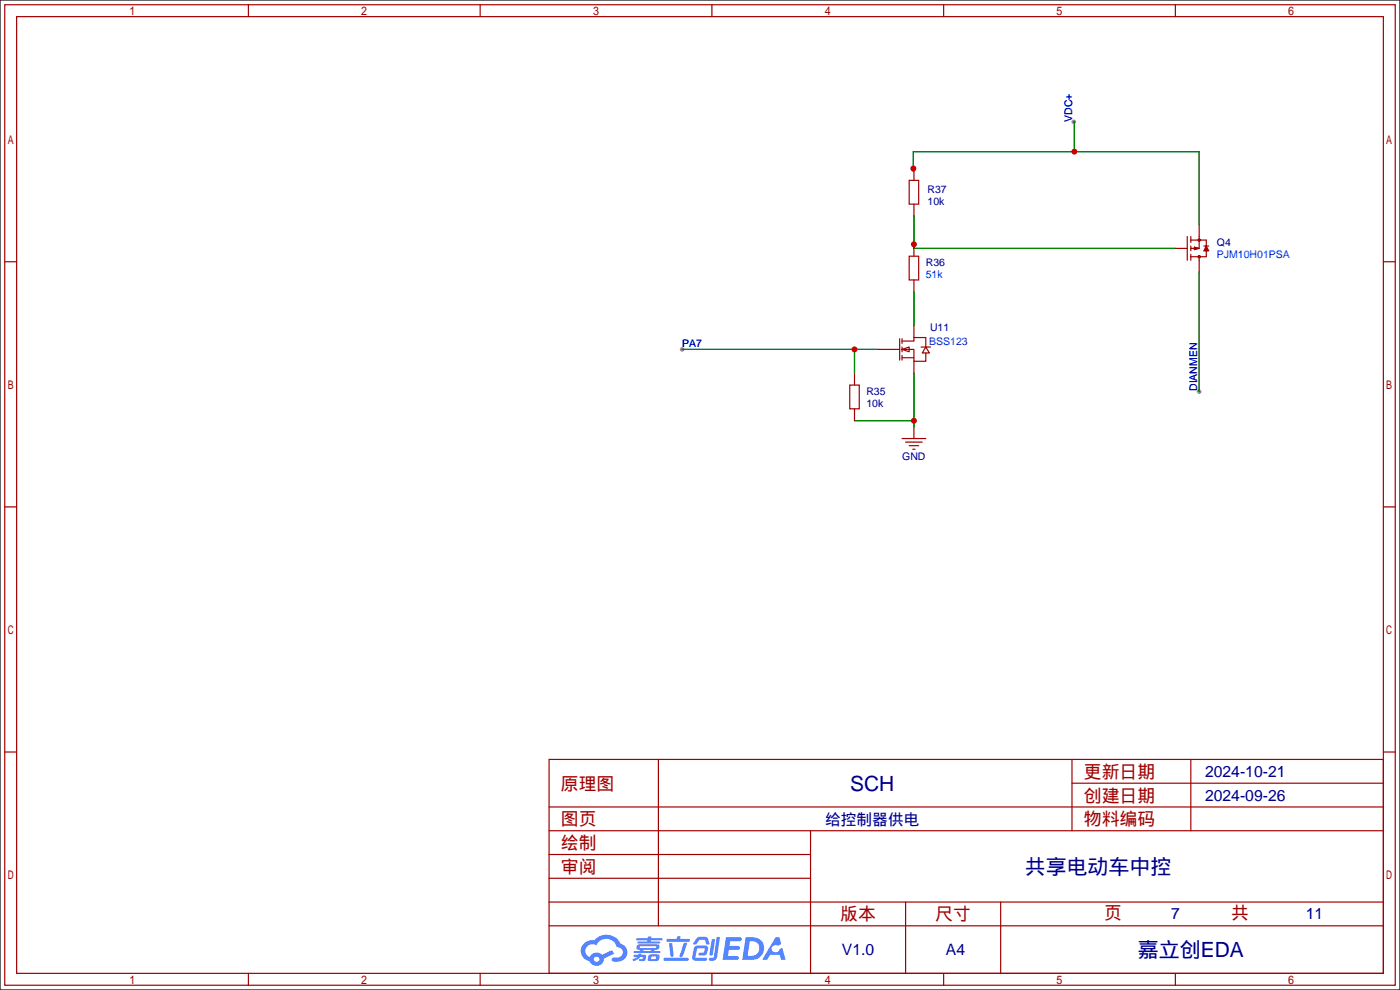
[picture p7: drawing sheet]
<svg xmlns="http://www.w3.org/2000/svg" width="299mm" height="212mm" viewBox="0 0 299 212" stroke-linecap="round" stroke-linejoin="round" font-family="sans-serif">
<path d="M0 0h299.2v211.6h-299.2z" fill="#fff" stroke="#000" stroke-width=".25"/>
<g fill="#999">
<circle cx="256.3" cy="83.7" r=".51"/>
<circle cx="145.8" cy="74.7" r=".51"/>
<circle cx="229.5" cy="26.1" r=".51"/>
<circle cx="195.2" cy="36.2" r=".51"/>
</g>
<g fill="none" stroke="#a10000" stroke-width=".25">
<path d="M1 1h297.2v209.6h-297.2zM3.6 3.6h292.1v204.4h-292.1zM53.1 1v2.6M102.6 1v2.6M152.1 1v2.6M201.7 1v2.6M251.2 1v2.6M1 55.9h2.6M295.7 55.9h2.5M1 108.3h2.6M295.7 108.3h2.5M1 160.7h2.6"/>
<path d="M117.3 162.3h178.4v45.7h-178.4zM117.3 177.5h178.4M117.3 172.5h178.4M140.7 162.3v35.6M173.2 177.5v30.5M229.1 162.3v15.2M229.1 167.4h66.6M254.5 162.3v15.2M295.7 160.7h2.5M117.3 182.6h55.9M117.3 197.9h178.4M117.3 192.8h178.4"/>
<path d="M117.3 187.7h55.9M193.5 192.8v15.2M213.9 192.8v15.2M53.1 208v2.6M102.6 208v2.6M152.1 208v2.6M201.7 208v2.6M251.2 208v2.6"/>
</g>
<g fill="#5487ff">
<path d="M155.2 200.3h2.6a.48 .48 0 0 1 .7 .4 .48 .48 0 0 1-.6 .4h-1.8l-.2 1.1h1.9a.43 .43 0 0 1 .4 .4 .43 .43 0 0 1-.5 .4h-1.9l-.2 1.3h1.7a.45 .45 0 0 1 .5 .2 .45 .45 0 0 1-.1 .6h-3.3z"/>
<path d="M165.7 200.3h.9l.4 1.5-.8 .3a.84 .84 0 0 0-1.2 .3 .84 .84 0 0 0 .4 1.1 .84 .84 0 0 0 1.1-.4l.1-.2 .6-.3 .7 2.5h-1l-.2-1h-2.1l-.6 1h-1.1z"/>
<path d="M152.1 200.8h.7l-.5 3.1a.36 .36 0 0 1-.3 .3 .36 .36 0 0 1-.4-.3z"/>
<path d="M153.2 200.2h.7l-.6 4.3a1.13 1.13 0 0 1-1.8 .6l.2-.4h.7l.2-.2z"/>
<path d="M148.9 200.6l.6-.4h1a.77 .77 0 0 1 .9 .5l.3 1-.2 .2h-.5l-.3-.9-.2-.2-1 .1-.7 1-.6-.1-.1-.2z"/>
<path d="M148.4 202.4l.6-.3h1.7a.81 .81 0 0 1 .7 .5 .81 .81 0 0 1-.2 .8 .81 .81 0 0 1-.9 .8h-.7a.32 .32 0 0 1-.3-.3 .32 .32 0 0 1 .4-.3h.7l.2-.9-1.6 .1-.4 1.8 2.2 .1a.32 .32 0 0 1 .3 .4 .32 .32 0 0 1-.4 .2h-2.2l-.5-.3-.1-.5z"/>
<path d="M141.9 204.7h5a.33 .33 0 0 1 .3 .3 .33 .33 0 0 1-.3 .3h-4.9l-.2-.1z"/>
<path d="M146.1 201.5h.8l-.7 2a.98 .98 0 0 1-.7 1.1l-.3-.3z"/>
<path d="M143 201.6h.7l.3 2.5a.34 .34 0 0 1-.3 .4 .34 .34 0 0 1-.4-.3z"/>
<path d="M142.5 200.7h2.1l.3-.6h.6l-.1 .6h1.7a.32 .32 0 0 1 .4 .3 .32 .32 0 0 1-.4 .3h-4.5l-.2-.2z"/>
<path d="M135.5 204.1h.9l.1-.3h.6v.3h.8a.82 .82 0 0 1-.5 1.3h-.8v-.4l.7-.1 .1-.3a.68 .68 0 0 0-1 .4l-1.1 .4-.1-.4 .9-.5h-.7z"/>
<path d="M136 200.5h2.4l.1-.3h.7v.3h2.2l.2 .3-.2 .2h-2.3v.2h1.8l.2 .3-.2 .1h-4.5l-.1-.4h2l.1-.2h-2.3l-.1-.2z"/>
<path d="M159.4 200.3l-.8 4.9h1.7a2.5 2.5 0 0 0 3-2.5 2.5 2.5 0 0 0-3.1-2.4zM160.3 201.1a1.61 1.61 0 0 1 2 1.5 1.61 1.61 0 0 1-1.8 1.7h-.7z"/>
<path d="M136.2 202a.55 .55 0 0 0-.2 .8 .55 .55 0 0 0 .7 .2l.1 .3h-1.3v.3l5.4 .1 .3-.2-.2-.2h-1.2l.2-.3a.7 .7 0 0 0 .8-.3 .7 .7 0 0 0 0-.8l-4.2-.1zM136.8 202.3l3.3-.1 .1 .1-.2 .3h-3.2zM137.5 203h1.7l-.2 .3h-1.4z"/>
<path d="M138.6 204.2a1.05 1.05 0 0 0 0 1.2 2.91 2.91 0 0 0 2.2-.2 .98 .98 0 0 0 0-1.2h-1.6zM139.2 204.5l.9-.1 .1 .4-.2 .2-.8-.1z"/>
<path d="M124.9 201.6a2.23 2.23 0 0 0-.7 2.3 2.23 2.23 0 0 0 1.8 1.6 1.58 1.58 0 0 0 1.8 .9 1.58 1.58 0 0 0 1.3-1.5l2.2-1.1-.5-.7-2.1 1a1.65 1.65 0 0 0-2.7 .4 1.45 1.45 0 0 1-.8-1.9 1.45 1.45 0 0 1 2-.7l.3 .1a2.3 2.3 0 0 1 2.3-1.3 2.3 2.3 0 0 1 2 1.7 1.12 1.12 0 0 1 1.3 1 1.12 1.12 0 0 1-1.1 1.2h-.7a.45 .45 0 0 0-.6 .4 .45 .45 0 0 0 .5 .5 2.21 2.21 0 0 0 2.2-.5 2.21 2.21 0 0 0 .5-2.3 2.13 2.13 0 0 0-1.3-1.1 3.3 3.3 0 0 0-5.6-.7l-1.1 .1zM127 205a.57 .57 0 0 1 1.1 0 .57 .57 0 0 1-1.1 0z"/>
</g>
<path d="M195.2 36v-3.6h61.1v15.6M195.2 36v.2M195.2 36h.1M229.5 26.1h.1v6.3M195.3 46.1v7h55.9M256.3 58.2v25.5M145.8 74.7h41.9M182.6 74.7v5.1M195.3 62.4v7.2M195.3 79.8v11.4M182.6 89.9h12.7" fill="none" stroke="#008700" stroke-width=".25"/>
<g fill="none" stroke="#870000" stroke-width=".25">
<path d="M195.3 36v2.5M195.3 52.2v2.6M195.3 59.8v2.6M195.3 43.6v2.6M251.2 53.1h2.5M256.3 48v2.5M256.3 55.6v2.6M182.6 79.8v2.5M187.7 74.7h2.5M195.3 69.6v2.5M195.3 77.2v2.6M182.6 87.4v2.5"/>
<path d="M195.3 91.2v2.5"/>
</g>
<g fill="none" stroke="#a10000" stroke-width=".25">
<path d="M194.3 38.5h2v5.1h-2zM194.3 54.8h2v5h-2zM253.7 50.5v5.1M254.5 51.3h3.3v3.6h-3.3M254.5 53.1h1.5M254.5 50.5v1.3M254.5 52.6v1M254.5 54.4v1.2M255.3 52.8l.7 .3M255.3 52.8v.5M255.3 52.8l1 .3M255.8 53.1l-.5 .2"/>
<path d="M256 53.1l-.7 .2M256.3 53.1l-1 .2M256.3 50.5v2.6M256.3 54.9v.7M257.3 52.6h1M257.8 52.6l.5 1h-1zM257.8 53.1l.3 .2M257.8 53.1l-.2 .2M257.8 53.1l.3 .5M257.8 53.1l-.2 .5M190.2 74.7h2.1M192.3 72.4v4.6"/>
<path d="M192.8 74.7h2.5v2.5h2.6v-1.8M192.8 72.9h2.5v-.8h2.6v2.1M192.8 74.7l1.5-.5v1zM192.8 72.4v1M192.8 74.2v1M192.8 75.9v1.1M192.8 76.5h2.5M196.8 74.2h2.1M197.9 74.2l.7 1.2h-1.5zM181.6 82.3h2v5.1h-2zM192.8 93.7h5.1M193.5 94.5h3.6"/>
<path d="M194.3 95.2h2M195.1 96h.5"/>
<circle cx="256.3" cy="51.3" r=".25"/>
<circle cx="256.3" cy="54.9" r=".25"/>
</g>
<g fill="#c00">
<circle cx="195.3" cy="52.2" r=".63"/>
<circle cx="195.3" cy="89.9" r=".63"/>
<circle cx="182.6" cy="74.7" r=".63"/>
<circle cx="229.6" cy="32.4" r=".63"/>
<circle cx="195.2" cy="36" r=".63"/>
</g>
<g font-size="4.5" fill="#000080">
<text x="181.7" y="169">SCH</text>
<text x="219" y="186.8">共享电动车中控</text>
<text x="243.2" y="204.6">嘉立创EDA</text>
</g>
<g font-size="3.8" fill="#a00000">
<text x="231.6" y="166.2">更新日期</text>
<text x="119.9" y="168.8">原理图</text>
<text x="231.6" y="171.3">创建日期</text>
<text x="119.9" y="176.4">图页</text>
<text x="231.6" y="176.4">物料编码</text>
<text x="119.9" y="181.5">绘制</text>
<text x="119.9" y="186.6">审阅</text>
<text x="179.6" y="196.7">版本</text>
<text x="199.9" y="196.7">尺寸</text>
<text x="236" y="196.5">页</text>
<text x="263.1" y="196.5">共</text>
</g>
<g font-size="3.4" fill="#000080">
<text x="257.6" y="166.1">2024-10-21</text>
<text x="257.6" y="171.2">2024-09-26</text>
<text x="176.4" y="176.2">给控制器供电</text>
<text x="250.3" y="196.3">7</text>
<text x="279.1" y="196.3">11</text>
<text x="179.9" y="204.2">V1.0</text>
<text x="202.2" y="204.2">A4</text>
</g>
<g font-size="2.2" fill="#00f">
<text x="229.2" y="26.1" transform="rotate(-90 229.2 26.1)">VDC+</text>
<text x="197.9" y="59.4">51k</text>
<text x="260.1" y="55.2">PJM10H01PSA</text>
<text x="145.8" y="74.2">PA7</text>
<text x="198.6" y="73.7">BSS123</text>
<text x="255.8" y="83.6" transform="rotate(-90 255.8 83.6)">DIANMEN</text>
</g>
<g font-size="2.2" fill="#000080">
<text x="198.2" y="41.4">R37</text>
<text x="198.2" y="43.9">10k</text>
<text x="260.1" y="52.6">Q4</text>
<text x="197.9" y="56.8">R36</text>
<text x="198.8" y="70.8">U11</text>
<text x="185.2" y="84.4">R35</text>
<text x="185.2" y="86.9">10k</text>
<text x="192.8" y="98.4">GND</text>
</g>
</svg>
